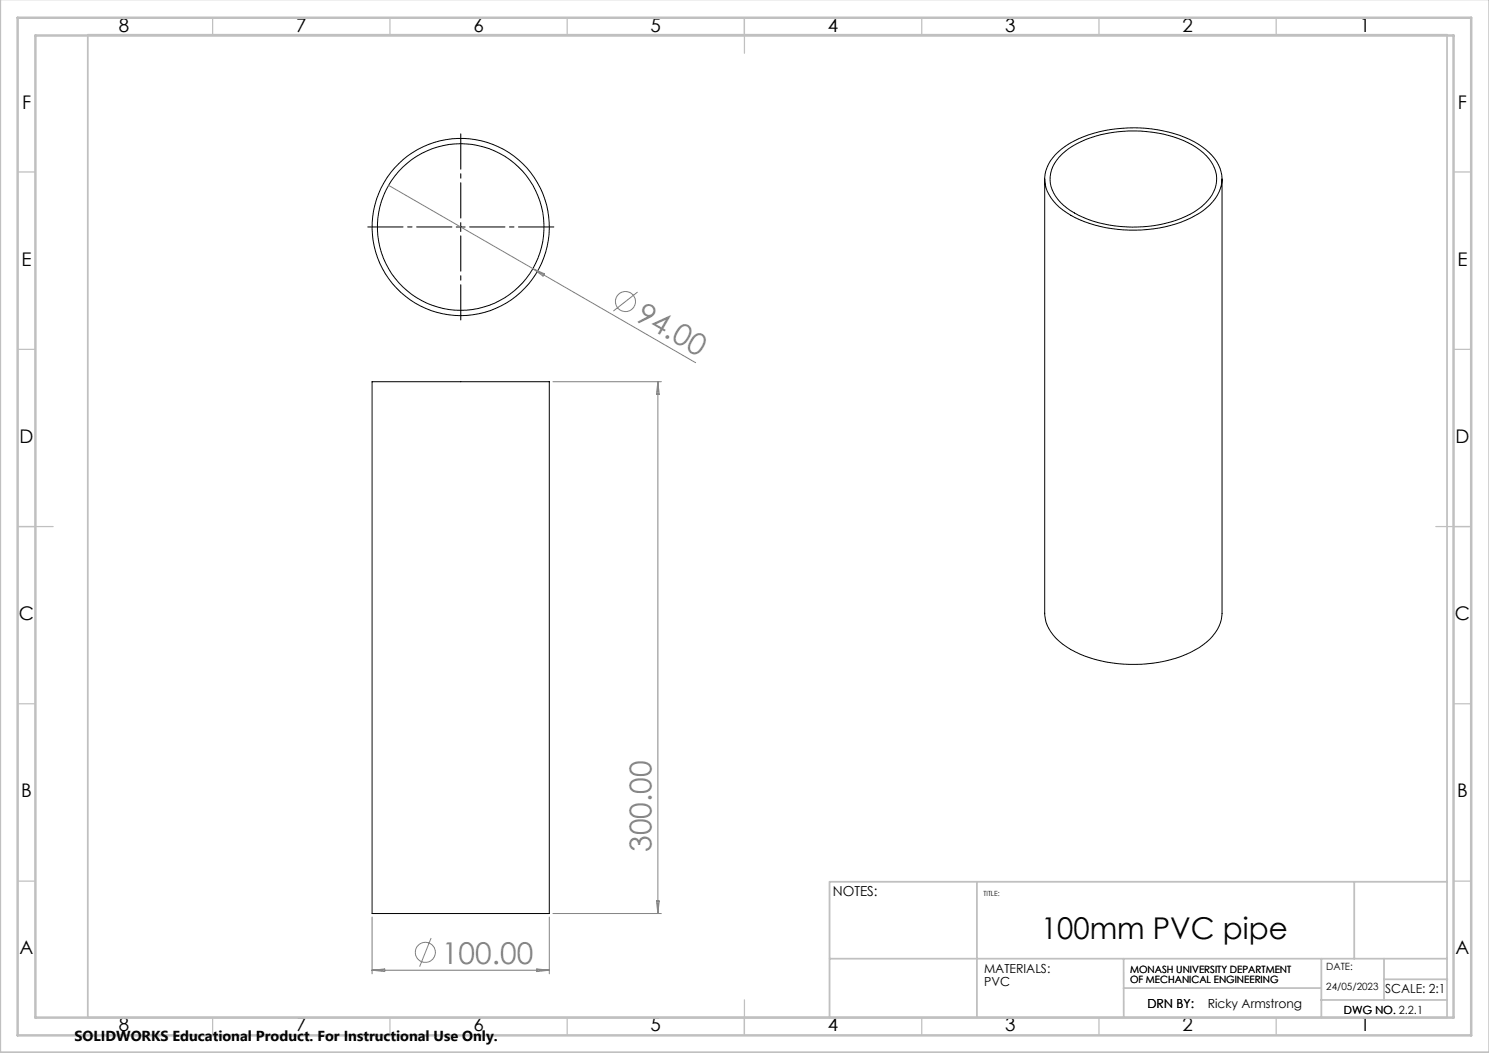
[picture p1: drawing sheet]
<svg xmlns="http://www.w3.org/2000/svg" width="420mm" height="297mm" viewBox="0 0 420 297" stroke-linecap="round" stroke-linejoin="round" font-family="sans-serif">
<g fill="none" stroke="#000" stroke-width=".28">
<path d="M294.7 50.5v122.5a11.7 11.7 0 0 0 6.1 9.5 37.5 37.5 0 0 0 26.2 4.3 26 26 0 0 0 15-7.3l1.3-1.8a9.6 9.6 0 0 0 1.4-4.7v-122.5M297.7 43.6a29.4 29.4 0 0 1 18.8-7.4 37.4 37.4 0 0 1 21.5 4.4 12.5 12.5 0 0 1 6.7 9.8 11.6 11.6 0 0 1-5.4 9 36.5 36.5 0 0 1-25.7 5.1 27.8 27.8 0 0 1-15.7-6.9 9.4 9.4 0 0 1-.2-14zM299.5 43.5a30 30 0 0 1 20.6-6.6 30.3 30.3 0 0 1 19.3 6.2 9 9 0 0 1 2.5 11.8 20.5 20.5 0 0 1-13 8.1 36.2 36.2 0 0 1-27-3.6 10.9 10.9 0 0 1-5.7-9.6 9.7 9.7 0 0 1 3.3-6.3zM128.7 64h2.5M130 62.8v2.5M105 107.7h49.9v150h-49.9z"/>
<circle cx="129.9" cy="64" r="25"/>
<circle cx="130" cy="64" r="23.5"/>
</g>
<g fill="none" stroke="#808080" stroke-width=".28">
<path d="M109.6 52.3l86.6 50M150.3 75.8l3.3 1.4-.4 .7zM179.8 82.4l-6.8 5.3M156 107.7h30.5M185.6 107.7v150M185.6 107.7l.3 3.5h-.7zM105 258.7v16M154.9 258.7v16M156 257.7h30.5M185.2 254.1h.7l-.3 3.6zM105 273.6h49.9M105 273.6l3.5-.3v.7z"/>
<path d="M121.6 264.6l-3.2 8.1M151.4 273.3l3.5 .3-3.5 .4z"/>
<circle cx="176.4" cy="85.1" r="2.83"/>
<circle cx="120" cy="268.6" r="2.83"/>
</g>
<path d="M127.5 64h-23.8M130 61.5v-23.7M130 66.5v23.8M132.5 64h23.7" fill="none" stroke="#000" stroke-width=".28" stroke-dasharray="15.2 1.3 1.3 1.3" stroke-dashoffset="5.3"/>
<g fill="none" stroke="#c0c0c0" stroke-width=".35">
<path d="M60 5v5M110 5v5M160 5v5M210 5v10M260 5v5M310 5v5M360 5v5M5 48.5h5M410 48.5h5M5 98.5h5M410 98.5h5M5 148.5h10"/>
<path d="M405 148.5h10M5 198.5h5M410 198.5h5M5 248.5h5M410 248.5h5M60 287v5M110 287v5M160 287v5M210 282v10M260 287v5M310 287v5M360 287v5"/>
</g>
<path d="M.1 -.1v296.9h419.9M24.8 9.8h383.4v277.2h-383.4zM275.6 248.7v38.3M382 248.7v21.7M408.1 248.7h-174.1v38.3M234 270.4h174.1M316.9 278.7h55.8M316.9 270.4l.1 16.6M372.7 270.4v16.6M390.4 270.4v11.6M390.4 276.2h17.9M372.7 282h35.5" fill="none" stroke="#c0c0c0" stroke-width=".5"/>
<path d="M5 5h410v287h-410zM10 10h400v277h-400z" fill="none" stroke="#c0c0c0" stroke-width=".7"/>
<g font-size="8.5" fill="#808080">
<text x="178.9" y="90.1" transform="rotate(30 178.9 90.1)">94.00</text>
<text x="183.7" y="240.3" transform="rotate(-90 183.7 240.3)">300.00</text>
<text x="124.7" y="271.8">100.00</text>
</g>
<text font-size="8.5" x="293.7" y="264.7">100mm PVC pipe</text>
<g font-size="5.3">
<text x="33.5" y="8.9">8</text>
<text x="83.5" y="8.9">7</text>
<text x="133.5" y="8.9">6</text>
<text x="183.5" y="8.9">5</text>
<text x="233.5" y="8.9">4</text>
<text x="283.5" y="8.9">3</text>
<text x="333.5" y="8.9">2</text>
<text x="383.5" y="8.9">1</text>
<text x="6.2" y="30.7">F</text>
<text x="411.2" y="30.7">F</text>
<text x="6.1" y="74.9">E</text>
<text x="411.1" y="74.9">E</text>
<text x="5.5" y="124.9">D</text>
<text x="410.5" y="124.9">D</text>
<text x="5.3" y="174.9">C</text>
<text x="410.3" y="174.9">C</text>
<text x="6" y="224.9">B</text>
<text x="411" y="224.9">B</text>
<text x="5.5" y="269.2">A</text>
<text x="410.5" y="269.2">A</text>
<text x="33.5" y="290.9">8</text>
<text x="83.5" y="290.9">7</text>
<text x="133.5" y="290.9">6</text>
<text x="183.5" y="290.9">5</text>
<text x="233.5" y="290.9">4</text>
<text x="283.5" y="290.9">3</text>
<text x="333.5" y="290.9">2</text>
<text x="383.5" y="290.9">1</text>
</g>
<text font-size="4.1" x="21" y="293.7">SOLIDWORKS Educational Product. For Instructional Use Only.</text>
<text font-size="3.9" x="234.9" y="252.8">NOTES:</text>
<g font-size="3.5">
<text x="277.6" y="274.5">MATERIALS:</text>
<text x="277.6" y="278.1">PVC</text>
<text x="390.7" y="280.2">SCALE: 2:1</text>
<text x="323.7" y="284.2">DRN BY:</text>
<text x="340.7" y="284.2">Ricky Armstrong</text>
</g>
<g font-size="3.2">
<text x="379.1" y="285.9">DWG NO. 2.2.1</text>
<text x="379.1" y="285.9">DWG NO.</text>
</g>
<g font-size="2.8">
<text x="318.8" y="274.4">MONASH UNIVERSITY DEPARTMENT</text>
<text x="374.1" y="273.7">DATE:</text>
<text x="318.8" y="277.2">OF MECHANICAL ENGINEERING</text>
<text x="374.1" y="279.3">24/05/2023</text>
</g>
<text font-size="2" x="277.4" y="252.8">TITLE:</text>
</svg>
